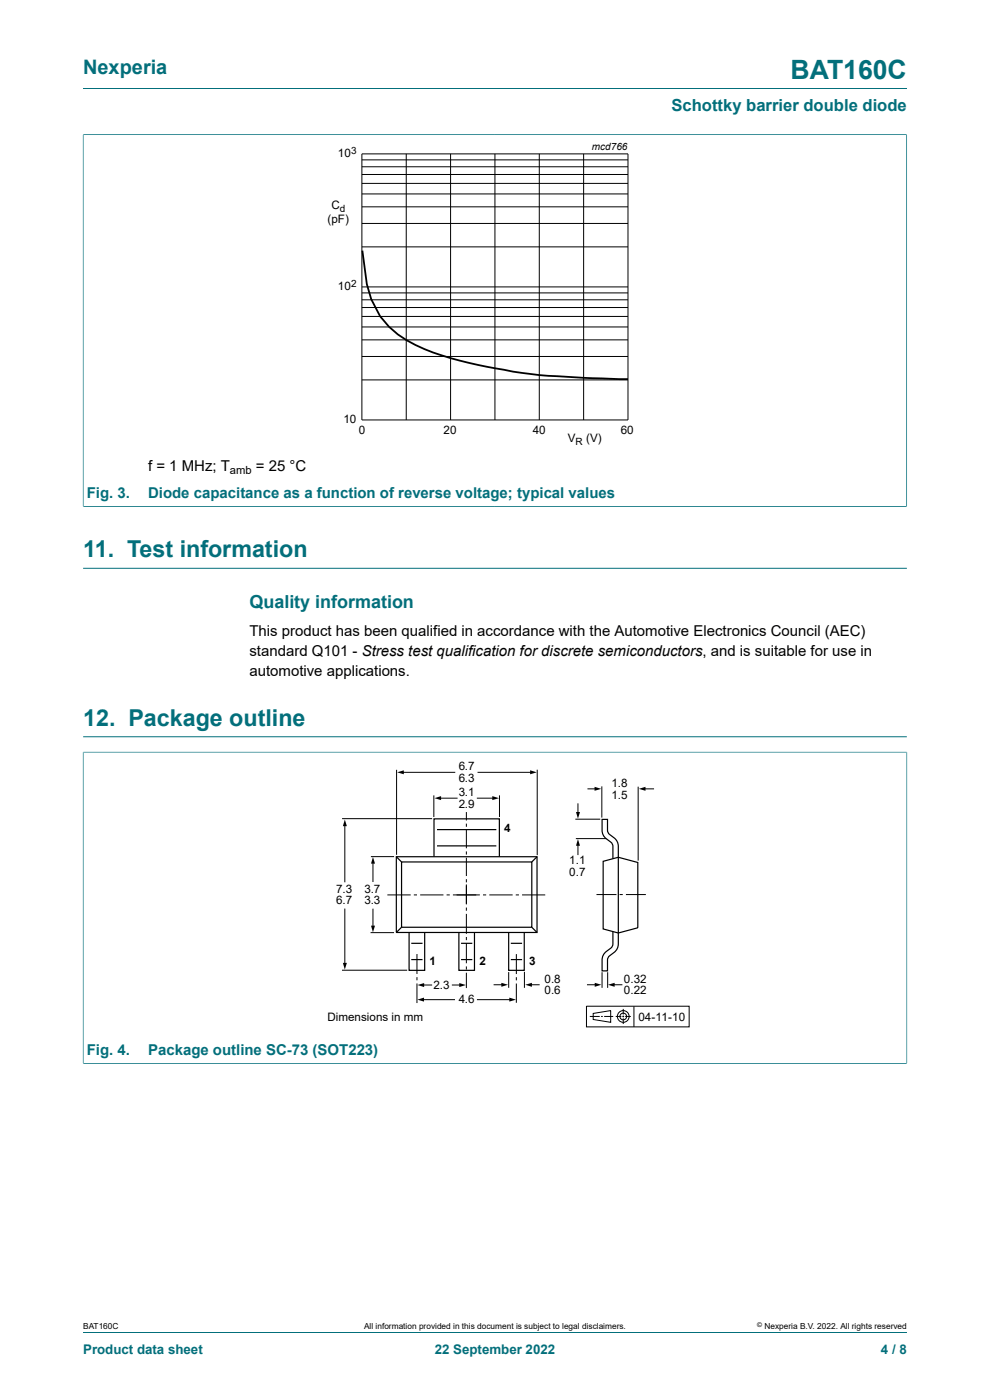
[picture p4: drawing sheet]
<svg xmlns="http://www.w3.org/2000/svg" width="210mm" height="297mm" viewBox="0 0 210 297" stroke-linecap="round" stroke-linejoin="round" font-family="sans-serif">
<path d="M17.6 18.8h174.8M17.6 28.6h174.8M17.6 28.5v79M192.3 28.5v79M17.6 107.4h174.8M17.6 120.6h174.8M17.6 159.6h174.8M17.6 159.5v66.1M17.6 156.3h174.8M192.4 159.5v66.1M17.6 225.6h174.8M17.6 282.6h174.8" fill="none" stroke="#036f7b" stroke-width=".21"/>
<path d="M64.1 29.8h81.8v66.3h-81.8zM63.5 160.8h83v57.3h-83z" fill="none" stroke="#fff" stroke-width=".21"/>
<g fill="none" stroke="#000" stroke-width=".21">
<path d="M76.8 32.6h56.4v56.5h-56.4zM76.8 38.9h56.4M76.8 37h56.4M76.8 35.4h56.4M76.8 33.9h56.4M86.2 32.6v56.5M95.6 32.6v56.5M105 32.6v56.5M114.4 32.6v56.5M123.8 32.6v56.5M76.8 52.4h56.4M76.8 47.4h56.4"/>
<path d="M76.8 43.9h56.4M76.8 41.1h56.4M76.8 60.9h56.4M76.8 75.6h56.4M76.8 72.1h56.4M76.8 69.4h56.4M76.8 67.1h56.4M76.8 65.2h56.4M76.8 63.6h56.4M76.8 62.1h56.4M76.8 80.6h56.4M72.6 173.7h19.1"/>
<path d="M73.1 175v12.2M84.1 163.3v18M85.3 163.8h11.3M92 168.7v4.6M93.2 169.3h3.9M98.9 172.3v1.8M98.9 174.7v.7M98.9 176.1v3.9M101.2 169.3h3.5M101.3 163.8h11.4M105.9 168.7v4.6M114 163.3v18.1"/>
<path d="M122 173.8h5.3M122.1 177.9h6.5M122.6 170.4v2.1M122.6 179.1v2.3M124.6 167.4h1.8M127.7 166.8v6.6M135.4 166.9v15.7M136.6 167.4h2.1M73.1 192.7v11.9M78.6 197.9h5M78.7 181.7h4.9M79.1 182.9v4.2"/>
<path d="M79.1 192.8v3.9M82.2 189.8h4.9M87.8 189.8h.7M89.1 189.8h5M94.7 189.8h.7M96.1 189.8h5.7M98.9 180.6v.7M98.9 182v3.8M98.9 186.5v.7M98.9 187.6v4.3M98.9 192.5v.7M98.9 193.9v4.2"/>
<path d="M98.9 198.8v.6M102.5 189.8h.6M103.8 189.8h4.9M109.4 189.8h.7M110.7 189.8h5M126.5 189.8h4.3M131.4 189.8h.7M132.8 189.8h4.2M72.5 205.8h13.9M88.4 202.4v4.2M88.4 207.3v.7M88.4 208.6v4.2"/>
<path d="M89.6 212.1h6.9M89.6 209h2.1M95.9 209h1.9M98.9 200.1v4.2M98.9 205v.7M98.9 206.4v3.2M101.2 212.1h7.1M104.7 208.9h1.9M107.9 206.2v3.4M109.5 202.4v4.2M109.5 207.3v.7M109.5 208.6v4.1"/>
<path d="M111.2 206.2v3.4M112.5 208.9h2M124.4 213.5h21.8v4.3h-21.8zM124.5 208.9h1.9M125.1 215.6h2.1M125.8 215l3.7-.6v2.5l-3.7-.6zM127.5 215.6h.4M127.7 206.3v3.3M128.2 215.6h1.9M128.9 206.3v3.3M130.1 208.9h1.9M130.6 215.6h1.2"/>
<path d="M132 215.6h.4M132.2 214v1.2M132.2 215.5v.3M132.2 216v1.2M132.6 215.6h1.2M134.5 213.5v4.3"/>
<circle cx="132.2" cy="215.6" r="1.25"/>
<circle cx="132.2" cy="215.6" r=".71"/>
</g>
<path d="M76.9 53.2l.9 7.1a17.6 17.6 0 0 0 10.3 12.9 72.6 72.6 0 0 0 18.8 5.2l1.9 .4a201.8 201.8 0 0 0 22.5 1.6h1.9" fill="none" stroke="#000" stroke-width=".38"/>
<g fill="#000">
<path d="M73.1 173.9l.5 1.4h-.9zM84.2 163.8l1.5-.4v.9zM92.2 169.3l1.4-.4v.8zM104.4 168.9l1.4 .4-1.4 .4zM112.5 163.4l1.4 .4-1.4 .5zM122.2 172.3h.8l-.4 1.4zM122.6 178l.4 1.4h-.8zM126.1 166.9l1.4 .5-1.4 .4zM135.5 167.4l1.4-.5v.9zM79.1 181.8l.4 1.4h-.8zM78.7 196.4h.8l-.4 1.4zM72.7 204.3h.9l-.5 1.4z"/>
<path d="M88.5 212.1l1.4-.5v.9zM88.6 209l1.4-.5v.9zM97.4 208.5l1.4 .5-1.4 .4zM106.3 208.5l1.5 .4-1.5 .4zM108 211.6l1.4 .5-1.4 .4zM111.4 208.9l1.4-.4v.8zM126.2 208.5l1.4 .4-1.4 .4zM129 208.9l1.4-.4v.8z"/>
</g>
<g fill="none" stroke="#000" stroke-width=".25">
<path d="M92.7 179.4h12.6M92.7 176h12.6M84.1 181.8h29.8v16h-29.8zM84.1 181.8l1.1 1.1M85.2 182.9h27.6v13.8h-27.6zM85.2 196.7l-1.1 1.1M86.8 197.8v8.1h3.3v-8.1M92.1 181.8v-8.1h13.8v8.1M97.3 197.8v8.1h3.3v-8.1M107.9 197.8v8.1h3.3v-8.1M112.8 196.7l1.1 1.1M113.9 181.8l-1.1 1.1"/>
<path d="M127.9 182.7l3.3-.8 4.1 1.1v13.8l-4.1 1.1-3.3-.8zM130 182.2v-2.9a2.24 2.24 0 0 0-1.4-1.4l-.6-.6-.2-.8-.1-2.7h1.2v2.6a2.2 2.2 0 0 0 1.4 1.3l.5 .7 .4 1.2v20.6l-.2 .9a4.1 4.1 0 0 1-1.9 1.9l-.2 .7v2.3h-1.2v-2.3l.2-.9a4.1 4.1 0 0 1 1.9-1.8l.2-.8v-2.6M87.2 200.1h2.4M87.2 203.6h2.4M97.8 200.1h2.4M97.8 203.6h2.4M108.4 200.1h2.3M108.4 203.6h2.3"/>
</g>
<text font-size="5.6" fill="#036f7b" x="167.7" y="16.8">BAT160C</text>
<g font-size="4.9" fill="#036f7b">
<text x="17.6" y="118.2">11. Test information</text>
<text x="17.6" y="154">12. Package outline</text>
</g>
<text font-size="4.2" fill="#036f7b" x="17.6" y="15.6">Nexperia</text>
<text font-size="3.8" fill="#036f7b" x="52.9" y="129">Quality information</text>
<text font-size="3.5" fill="#036f7b" x="142.4" y="23.7">Schottky barrier double diode</text>
<g font-size="3.2">
<text x="31.4" y="100">f = 1 MHz; T</text>
<text x="54.3" y="100">= 25 °C</text>
<text x="52.9" y="135">This product has been qualified in accordance with the Automotive Electronics Council (AEC)</text>
<text x="52.9" y="139.3">standard Q101 - Stress test qualification for discrete semiconductors, and is suitable for use in</text>
<text x="52.9" y="143.5">automotive applications.</text>
</g>
<g font-size="3.2" fill="#036f7b">
<text x="18.4" y="105.6">Fig. 3.</text>
<text x="31.4" y="105.6">Diode capacitance as a function of reverse voltage; typical values</text>
<text x="18.4" y="223.7">Fig. 4.</text>
<text x="31.4" y="223.7">Package outline SC-73 (SOT223)</text>
</g>
<g font-size="2.8" fill="#036f7b">
<text x="17.6" y="287.2">Product data sheet</text>
<text x="92.2" y="287.2">22 September 2022</text>
<text x="186.9" y="287.2">4 / 8</text>
</g>
<g font-size="2.5">
<text x="71.7" y="33.4">10</text>
<text x="69.5" y="47.4">(pF)</text>
<text x="70.3" y="44.4">C</text>
<text x="71.7" y="61.6">10</text>
<text x="72.9" y="89.8">10</text>
<text x="76.1" y="92">0</text>
<text x="94.1" y="92">20</text>
<text x="113" y="92">40</text>
<text x="120.5" y="93.9">V</text>
<text x="124.3" y="93.9">(V)</text>
<text x="131.7" y="92">60</text>
<text x="97.3" y="163.4">6.7</text>
<text x="97.3" y="165.9">6.3</text>
<text x="129.7" y="166.9">1.8</text>
<text x="97.3" y="168.9">3.1</text>
<text x="97.3" y="171.4">2.9</text>
<text x="129.7" y="169.4">1.5</text>
<text x="107" y="176.6">4</text>
<text x="120.7" y="183.4">1.1</text>
<text x="120.7" y="185.8">0.7</text>
<text x="71.3" y="189.4">7.3</text>
<text x="71.3" y="191.9">6.7</text>
<text x="77.3" y="189.5">3.7</text>
<text x="77.3" y="191.9">3.3</text>
<text x="91.1" y="204.8">1</text>
<text x="92" y="209.7">2.3</text>
<text x="101.7" y="204.8">2</text>
<text x="112.2" y="204.8">3</text>
<text x="115.5" y="208.5">0.8</text>
<text x="132.3" y="208.5">0.32</text>
<text x="97.3" y="212.8">4.6</text>
<text x="115.5" y="210.9">0.6</text>
<text x="132.3" y="210.9">0.22</text>
<text x="69.5" y="216.5">Dimensions in mm</text>
<text x="135.5" y="216.5">04-11-10</text>
</g>
<text font-size="2.4" x="48.8" y="100.6">amb</text>
<g font-size="2.1">
<text x="74.5" y="32.6">3</text>
<text x="125.5" y="31.8">mcd766</text>
<text x="72.1" y="44.9">d</text>
<text x="74.5" y="60.8">2</text>
<text x="122.1" y="94.4">R</text>
</g>
<g font-size="1.8">
<text x="17.6" y="282">BAT160C</text>
<text x="77.2" y="282">All information provided in this document is subject to legal disclaimers.</text>
<text x="162.2" y="282">Nexperia B.V. 2022. All rights reserved</text>
</g>
<text font-size="1.4" x="160.6" y="281.6">©</text>
</svg>
